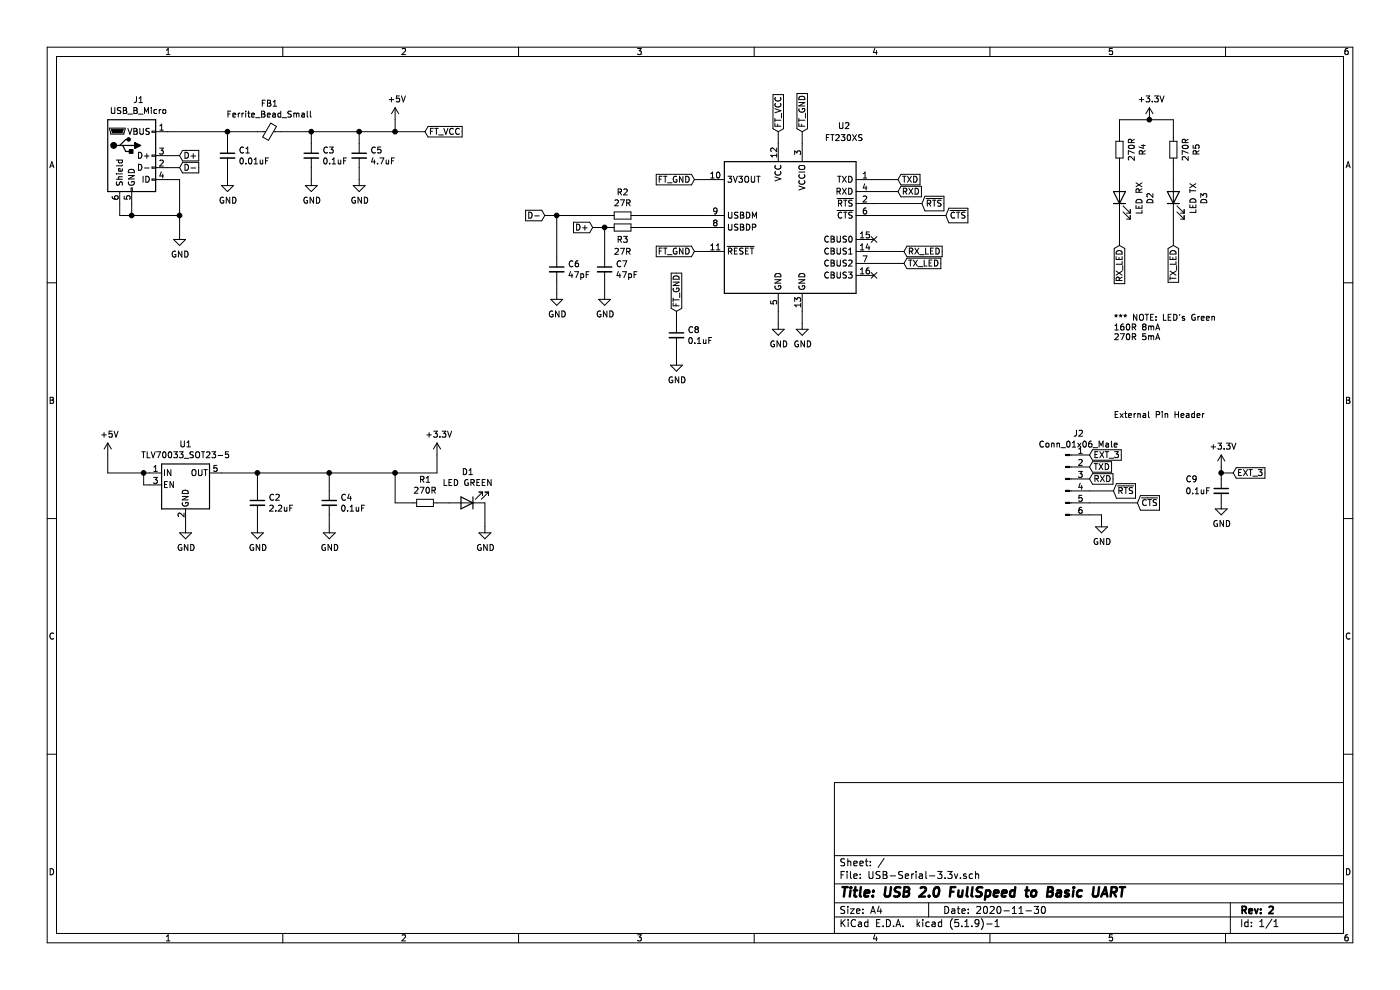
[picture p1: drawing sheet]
EESchema Schematic File Version 4
EELAYER 30 0
EELAYER END
$Descr A4 11693 8268
encoding utf-8
Sheet 1 1
Title "USB 2.0 FullSpeed to Basic UART"
Date "2020-11-30"
Rev "2"
Comp ""
Comment1 ""
Comment2 ""
Comment3 ""
Comment4 ""
$EndDescr
$Comp
L Connector:USB_B_Micro J1
U 1 1
P 1100 1300
F 0 "J1" H 1157 1767 50  0000 C CNN
F 1 "USB_B_Micro" H 1157 1676 50  0000 C CNN
F 2 "Connector_USB:USB_Micro-B_Amphenol_10118194_Horizontal" H 1250 1250 50  0001 C CNN
F 3 "~" H 1250 1250 50  0001 C CNN
	1    1100 1300
	1    0    0    -1  
$EndComp
$Comp
L Interface_USB:FT230XS U2
U 1 1
P 6600 1900
F 0 "U2" H 7050 2750 50  0000 C CNN
F 1 "FT230XS" H 7050 2650 50  0000 C CNN
F 2 "Package_SO:SSOP-16_3.9x4.9mm_P0.635mm" H 7600 1300 50  0001 C CNN
F 3 "https://www.ftdichip.com/Support/Documents/DataSheets/ICs/DS_FT230X.pdf" H 6600 1900 50  0001 C CNN
	1    6600 1900
	1    0    0    -1  
$EndComp
$Comp
L Regulator_Linear:TLV70033_SOT23-5 U1
U 1 1
P 1550 4050
F 0 "U1" H 1550 4392 50  0000 C CNN
F 1 "TLV70033_SOT23-5" H 1550 4301 50  0000 C CNN
F 2 "Package_TO_SOT_SMD:SOT-23-5" H 1550 4375 50  0001 C CIN
F 3 "http://www.ti.com/lit/ds/symlink/tlv700.pdf" H 1550 4100 50  0001 C CNN
	1    1550 4050
	1    0    0    -1  
$EndComp
$Comp
L Device:C_Small C2
U 1 1
P 2150 4200
F 0 "C2" H 2242 4246 50  0000 L CNN
F 1 "2.2uF" H 2242 4155 50  0000 L CNN
F 2 "Capacitor_SMD:C_0805_2012Metric" H 2150 4200 50  0001 C CNN
F 3 "~" H 2150 4200 50  0001 C CNN
	1    2150 4200
	1    0    0    -1  
$EndComp
$Comp
L Device:C_Small C4
U 1 1
P 2750 4200
F 0 "C4" H 2842 4246 50  0000 L CNN
F 1 "0.1uF" H 2842 4155 50  0000 L CNN
F 2 "Capacitor_SMD:C_0805_2012Metric" H 2750 4200 50  0001 C CNN
F 3 "~" H 2750 4200 50  0001 C CNN
	1    2750 4200
	1    0    0    -1  
$EndComp
$Comp
L power:GND #PWR05
U 1 1
P 2150 4400
F 0 "#PWR05" H 2150 4150 50  0001 C CNN
F 1 "GND" H 2155 4227 50  0000 C CNN
F 2 "" H 2150 4400 50  0001 C CNN
F 3 "" H 2150 4400 50  0001 C CNN
	1    2150 4400
	1    0    0    -1  
$EndComp
$Comp
L power:GND #PWR07
U 1 1
P 2750 4400
F 0 "#PWR07" H 2750 4150 50  0001 C CNN
F 1 "GND" H 2755 4227 50  0000 C CNN
F 2 "" H 2750 4400 50  0001 C CNN
F 3 "" H 2750 4400 50  0001 C CNN
	1    2750 4400
	1    0    0    -1  
$EndComp
$Comp
L power:GND #PWR03
U 1 1
P 1550 4400
F 0 "#PWR03" H 1550 4150 50  0001 C CNN
F 1 "GND" H 1555 4227 50  0000 C CNN
F 2 "" H 1550 4400 50  0001 C CNN
F 3 "" H 1550 4400 50  0001 C CNN
	1    1550 4400
	1    0    0    -1  
$EndComp
Wire Wire Line
	1550 4350 1550 4400
$Comp
L power:+5V #PWR01
U 1 1
P 900 3800
F 0 "#PWR01" H 900 3650 50  0001 C CNN
F 1 "+5V" H 915 3973 50  0000 C CNN
F 2 "" H 900 3800 50  0001 C CNN
F 3 "" H 900 3800 50  0001 C CNN
	1    900  3800
	1    0    0    -1  
$EndComp
$Comp
L power:+3.3V #PWR010
U 1 1
P 3650 3800
F 0 "#PWR010" H 3650 3650 50  0001 C CNN
F 1 "+3.3V" H 3665 3973 50  0000 C CNN
F 2 "" H 3650 3800 50  0001 C CNN
F 3 "" H 3650 3800 50  0001 C CNN
	1    3650 3800
	1    0    0    -1  
$EndComp
Wire Wire Line
	900  3800 900  3950
Wire Wire Line
	3650 3950 3650 3800
$Comp
L Device:LED D1
U 1 1
P 3900 4200
F 0 "D1" H 3893 3945 50  0000 C CNN
F 1 "LED GREEN" H 3893 4036 50  0000 C CNN
F 2 "LED_SMD:LED_0805_2012Metric" H 3900 4200 50  0001 C CNN
F 3 "~" H 3900 4200 50  0001 C CNN
	1    3900 4200
	-1   0    0    1   
$EndComp
$Comp
L power:GND #PWR011
U 1 1
P 4050 4400
F 0 "#PWR011" H 4050 4150 50  0001 C CNN
F 1 "GND" H 4055 4227 50  0000 C CNN
F 2 "" H 4050 4400 50  0001 C CNN
F 3 "" H 4050 4400 50  0001 C CNN
	1    4050 4400
	1    0    0    -1  
$EndComp
Wire Wire Line
	3650 4200 3750 4200
Wire Wire Line
	3450 4200 3300 4200
Wire Wire Line
	3300 4200 3300 3950
Connection ~ 3300 3950
Wire Wire Line
	3300 3950 3650 3950
Wire Wire Line
	1850 3950 2150 3950
Wire Wire Line
	2150 4100 2150 3950
Connection ~ 2150 3950
Wire Wire Line
	2150 3950 2750 3950
Wire Wire Line
	2750 4100 2750 3950
Connection ~ 2750 3950
Wire Wire Line
	2750 3950 3300 3950
$Comp
L Device:R_Small R2
U 1 1
P 5200 1800
F 0 "R2" V 5004 1800 50  0000 C CNN
F 1 "27R" V 5095 1800 50  0000 C CNN
F 2 "Resistor_SMD:R_0603_1608Metric" H 5200 1800 50  0001 C CNN
F 3 "~" H 5200 1800 50  0001 C CNN
	1    5200 1800
	0    1    1    0   
$EndComp
$Comp
L Device:R_Small R3
U 1 1
P 5200 1900
F 0 "R3" V 5300 1900 50  0000 C CNN
F 1 "27R" V 5400 1900 50  0000 C CNN
F 2 "Resistor_SMD:R_0603_1608Metric" H 5200 1900 50  0001 C CNN
F 3 "~" H 5200 1900 50  0001 C CNN
	1    5200 1900
	0    1    1    0   
$EndComp
$Comp
L Device:C_Small C7
U 1 1
P 5050 2250
F 0 "C7" H 5142 2296 50  0000 L CNN
F 1 "47pF" H 5142 2205 50  0000 L CNN
F 2 "Capacitor_SMD:C_0603_1608Metric" H 5050 2250 50  0001 C CNN
F 3 "~" H 5050 2250 50  0001 C CNN
	1    5050 2250
	1    0    0    -1  
$EndComp
$Comp
L Device:C_Small C6
U 1 1
P 4650 2250
F 0 "C6" H 4742 2296 50  0000 L CNN
F 1 "47pF" H 4742 2205 50  0000 L CNN
F 2 "Capacitor_SMD:C_0603_1608Metric" H 4650 2250 50  0001 C CNN
F 3 "~" H 4650 2250 50  0001 C CNN
	1    4650 2250
	1    0    0    -1  
$EndComp
$Comp
L power:GND #PWR013
U 1 1
P 5050 2450
F 0 "#PWR013" H 5050 2200 50  0001 C CNN
F 1 "GND" H 5055 2277 50  0000 C CNN
F 2 "" H 5050 2450 50  0001 C CNN
F 3 "" H 5050 2450 50  0001 C CNN
	1    5050 2450
	1    0    0    -1  
$EndComp
$Comp
L power:GND #PWR012
U 1 1
P 4650 2450
F 0 "#PWR012" H 4650 2200 50  0001 C CNN
F 1 "GND" H 4655 2277 50  0000 C CNN
F 2 "" H 4650 2450 50  0001 C CNN
F 3 "" H 4650 2450 50  0001 C CNN
	1    4650 2450
	1    0    0    -1  
$EndComp
Wire Wire Line
	5100 1900 5050 1900
Wire Wire Line
	5050 1900 5050 2150
Wire Wire Line
	5050 2350 5050 2450
Text GLabel 4950 1900 0    50   Input ~ 0
D+
Wire Wire Line
	5050 1900 4950 1900
Connection ~ 5050 1900
Text GLabel 1500 1300 2    50   Input ~ 0
D+
Wire Wire Line
	1500 1300 1400 1300
Text GLabel 1500 1400 2    50   Input ~ 0
D-
Wire Wire Line
	1500 1400 1400 1400
Wire Wire Line
	4650 2350 4650 2450
Wire Wire Line
	5100 1800 4650 1800
Wire Wire Line
	4650 1800 4650 2150
Text GLabel 4550 1800 0    50   Input ~ 0
D-
Wire Wire Line
	4650 1800 4550 1800
Connection ~ 4650 1800
$Comp
L power:GND #PWR015
U 1 1
P 6500 2700
F 0 "#PWR015" H 6500 2450 50  0001 C CNN
F 1 "GND" H 6505 2527 50  0000 C CNN
F 2 "" H 6500 2700 50  0001 C CNN
F 3 "" H 6500 2700 50  0001 C CNN
	1    6500 2700
	1    0    0    -1  
$EndComp
$Comp
L power:GND #PWR016
U 1 1
P 6700 2700
F 0 "#PWR016" H 6700 2450 50  0001 C CNN
F 1 "GND" H 6705 2527 50  0000 C CNN
F 2 "" H 6700 2700 50  0001 C CNN
F 3 "" H 6700 2700 50  0001 C CNN
	1    6700 2700
	1    0    0    -1  
$EndComp
Wire Wire Line
	6700 2600 6700 2700
Wire Wire Line
	6500 2600 6500 2700
Text GLabel 5800 2100 0    50   Input ~ 0
FT_GND
Wire Wire Line
	5300 1800 5900 1800
Wire Wire Line
	5300 1900 5900 1900
Wire Wire Line
	5800 2100 5900 2100
Text GLabel 5800 1500 0    50   Input ~ 0
FT_GND
Wire Wire Line
	5900 1500 5800 1500
Wire Wire Line
	6700 1100 6700 1200
Text GLabel 5650 2600 1    50   Input ~ 0
FT_GND
$Comp
L power:GND #PWR014
U 1 1
P 5650 3000
F 0 "#PWR014" H 5650 2750 50  0001 C CNN
F 1 "GND" H 5655 2827 50  0000 C CNN
F 2 "" H 5650 3000 50  0001 C CNN
F 3 "" H 5650 3000 50  0001 C CNN
	1    5650 3000
	1    0    0    -1  
$EndComp
Wire Wire Line
	5650 2600 5650 2700
Wire Wire Line
	5650 2900 5650 3000
$Comp
L power:GND #PWR02
U 1 1
P 1500 1950
F 0 "#PWR02" H 1500 1700 50  0001 C CNN
F 1 "GND" H 1505 1777 50  0000 C CNN
F 2 "" H 1500 1950 50  0001 C CNN
F 3 "" H 1500 1950 50  0001 C CNN
	1    1500 1950
	1    0    0    -1  
$EndComp
Wire Wire Line
	1400 1500 1500 1500
Wire Wire Line
	1500 1500 1500 1800
Wire Wire Line
	1000 1700 1000 1800
Wire Wire Line
	1000 1800 1100 1800
Connection ~ 1500 1800
Wire Wire Line
	1100 1700 1100 1800
Connection ~ 1100 1800
Wire Wire Line
	1100 1800 1500 1800
$Comp
L Device:C_Small C1
U 1 1
P 1900 1300
F 0 "C1" H 1992 1346 50  0000 L CNN
F 1 "0.01uF" H 1992 1255 50  0000 L CNN
F 2 "Capacitor_SMD:C_0805_2012Metric" H 1900 1300 50  0001 C CNN
F 3 "~" H 1900 1300 50  0001 C CNN
	1    1900 1300
	1    0    0    -1  
$EndComp
$Comp
L Device:Ferrite_Bead_Small FB1
U 1 1
P 2250 1100
F 0 "FB1" V 2013 1100 50  0000 C CNN
F 1 "Ferrite_Bead_Small" V 2104 1100 50  0000 C CNN
F 2 "Inductor_SMD:L_0805_2012Metric_Pad1.15x1.40mm_HandSolder" V 2180 1100 50  0001 C CNN
F 3 "~" H 2250 1100 50  0001 C CNN
	1    2250 1100
	0    1    1    0   
$EndComp
$Comp
L power:GND #PWR04
U 1 1
P 1900 1500
F 0 "#PWR04" H 1900 1250 50  0001 C CNN
F 1 "GND" H 1905 1327 50  0000 C CNN
F 2 "" H 1900 1500 50  0001 C CNN
F 3 "" H 1900 1500 50  0001 C CNN
	1    1900 1500
	1    0    0    -1  
$EndComp
Text GLabel 3550 1100 2    50   Input ~ 0
FT_VCC
Text GLabel 6500 1100 1    50   Input ~ 0
FT_VCC
Wire Wire Line
	6500 1100 6500 1200
Text GLabel 6700 1100 1    50   Input ~ 0
FT_GND
$Comp
L Device:LED D2
U 1 1
P 9350 1650
F 0 "D2" H 9343 1395 50  0000 C CNN
F 1 "LED RX" H 9343 1486 50  0000 C CNN
F 2 "LED_SMD:LED_0805_2012Metric" H 9350 1650 50  0001 C CNN
F 3 "~" H 9350 1650 50  0001 C CNN
	1    9350 1650
	0    -1   -1   0   
$EndComp
$Comp
L Device:LED D3
U 1 1
P 9800 1650
F 0 "D3" H 9793 1395 50  0000 C CNN
F 1 "LED TX" H 9793 1486 50  0000 C CNN
F 2 "LED_SMD:LED_0805_2012Metric" H 9800 1650 50  0001 C CNN
F 3 "~" H 9800 1650 50  0001 C CNN
	1    9800 1650
	0    -1   -1   0   
$EndComp
$Comp
L Device:R_Small R5
U 1 1
P 9800 1250
F 0 "R5" V 9604 1250 50  0000 C CNN
F 1 "270R" V 9695 1250 50  0000 C CNN
F 2 "Resistor_SMD:R_0805_2012Metric" H 9800 1250 50  0001 C CNN
F 3 "~" H 9800 1250 50  0001 C CNN
	1    9800 1250
	-1   0    0    1   
$EndComp
$Comp
L power:+3.3V #PWR018
U 1 1
P 9600 1000
F 0 "#PWR018" H 9600 850 50  0001 C CNN
F 1 "+3.3V" H 9615 1173 50  0000 C CNN
F 2 "" H 9600 1000 50  0001 C CNN
F 3 "" H 9600 1000 50  0001 C CNN
	1    9600 1000
	1    0    0    -1  
$EndComp
Wire Wire Line
	9350 1150 9350 1000
Wire Wire Line
	9350 1000 9600 1000
Wire Wire Line
	9600 1000 9800 1000
Wire Wire Line
	9800 1000 9800 1150
Connection ~ 9600 1000
Wire Wire Line
	9800 1350 9800 1500
Wire Wire Line
	9350 1350 9350 1500
Text GLabel 9350 2050 3    50   Input ~ 0
RX_LED
Text GLabel 9800 2050 3    50   Input ~ 0
TX_LED
Text GLabel 7550 2100 2    50   Input ~ 0
RX_LED
Text GLabel 7550 2200 2    50   Input ~ 0
TX_LED
Wire Wire Line
	7300 2100 7550 2100
Wire Wire Line
	7300 2200 7550 2200
Wire Wire Line
	9350 1800 9350 2050
Wire Wire Line
	9800 1800 9800 2050
$Comp
L power:+5V #PWR09
U 1 1
P 3300 1000
F 0 "#PWR09" H 3300 850 50  0001 C CNN
F 1 "+5V" H 3315 1173 50  0000 C CNN
F 2 "" H 3300 1000 50  0001 C CNN
F 3 "" H 3300 1000 50  0001 C CNN
	1    3300 1000
	1    0    0    -1  
$EndComp
Wire Wire Line
	3300 1100 3300 1000
Wire Wire Line
	3300 1100 3550 1100
$Comp
L power:GND #PWR017
U 1 1
P 9200 4350
F 0 "#PWR017" H 9200 4100 50  0001 C CNN
F 1 "GND" H 9205 4177 50  0000 C CNN
F 2 "" H 9200 4350 50  0001 C CNN
F 3 "" H 9200 4350 50  0001 C CNN
	1    9200 4350
	1    0    0    -1  
$EndComp
$Comp
L power:+3.3V #PWR019
U 1 1
P 10200 3900
F 0 "#PWR019" H 10200 3750 50  0001 C CNN
F 1 "+3.3V" H 10215 4073 50  0000 C CNN
F 2 "" H 10200 3900 50  0001 C CNN
F 3 "" H 10200 3900 50  0001 C CNN
	1    10200 3900
	1    0    0    -1  
$EndComp
Text GLabel 7500 1500 2    50   Input ~ 0
TXD
Text GLabel 7500 1600 2    50   Input ~ 0
RXD
Text GLabel 7700 1700 2    50   Input ~ 0
~RTS
Text GLabel 7900 1800 2    50   Input ~ 0
~CTS
Text GLabel 9100 3900 2    50   Input ~ 0
TXD
Text GLabel 9100 4000 2    50   Input ~ 0
RXD
Text GLabel 9300 4100 2    50   Input ~ 0
~RTS
Text GLabel 9500 4200 2    50   Input ~ 0
~CTS
Wire Wire Line
	7500 1500 7300 1500
Wire Wire Line
	7500 1600 7300 1600
Wire Wire Line
	7300 1700 7700 1700
Wire Wire Line
	7300 1800 7900 1800
Text Notes 9300 3500 0    50   ~ 0
External Pin Header
$Comp
L Device:R_Small R4
U 1 1
P 9350 1250
F 0 "R4" V 9154 1250 50  0000 C CNN
F 1 "270R" V 9245 1250 50  0000 C CNN
F 2 "Resistor_SMD:R_0805_2012Metric" H 9350 1250 50  0001 C CNN
F 3 "~" H 9350 1250 50  0001 C CNN
	1    9350 1250
	-1   0    0    1   
$EndComp
$Comp
L Device:R_Small R1
U 1 1
P 3550 4200
F 0 "R1" V 3354 4200 50  0000 C CNN
F 1 "270R" V 3445 4200 50  0000 C CNN
F 2 "Resistor_SMD:R_0805_2012Metric" H 3550 4200 50  0001 C CNN
F 3 "~" H 3550 4200 50  0001 C CNN
	1    3550 4200
	0    1    1    0   
$EndComp
NoConn ~ 7300 2000
NoConn ~ 7300 2300
Text Notes 9300 2850 0    50   ~ 0
*** NOTE: LED's Green\n160R 8mA\n270R 5mA
$Comp
L Device:C_Small C3
U 1 1
P 2600 1300
F 0 "C3" H 2692 1346 50  0000 L CNN
F 1 "0.1uF" H 2692 1255 50  0000 L CNN
F 2 "Capacitor_SMD:C_0805_2012Metric" H 2600 1300 50  0001 C CNN
F 3 "~" H 2600 1300 50  0001 C CNN
	1    2600 1300
	1    0    0    -1  
$EndComp
$Comp
L power:GND #PWR06
U 1 1
P 2600 1500
F 0 "#PWR06" H 2600 1250 50  0001 C CNN
F 1 "GND" H 2605 1327 50  0000 C CNN
F 2 "" H 2600 1500 50  0001 C CNN
F 3 "" H 2600 1500 50  0001 C CNN
	1    2600 1500
	1    0    0    -1  
$EndComp
$Comp
L Device:C_Small C9
U 1 1
P 10200 4100
F 0 "C9" H 9900 4200 50  0000 L CNN
F 1 "0.1uF" H 9900 4100 50  0000 L CNN
F 2 "Capacitor_SMD:C_0805_2012Metric" H 10200 4100 50  0001 C CNN
F 3 "~" H 10200 4100 50  0001 C CNN
	1    10200 4100
	1    0    0    -1  
$EndComp
$Comp
L power:GND #PWR020
U 1 1
P 10200 4200
F 0 "#PWR020" H 10200 3950 50  0001 C CNN
F 1 "GND" H 10205 4027 50  0000 C CNN
F 2 "" H 10200 4200 50  0001 C CNN
F 3 "" H 10200 4200 50  0001 C CNN
	1    10200 4200
	1    0    0    -1  
$EndComp
Text GLabel 10300 3950 2    50   Input ~ 0
EXT_3
Wire Wire Line
	10200 3900 10200 3950
Wire Wire Line
	10300 3950 10200 3950
Connection ~ 10200 3950
Wire Wire Line
	10200 3950 10200 4000
Text GLabel 9100 3800 2    50   Input ~ 0
EXT_3
Wire Wire Line
	2150 4300 2150 4400
Wire Wire Line
	2750 4300 2750 4400
Wire Wire Line
	1500 1800 1500 1950
Wire Wire Line
	4050 4200 4050 4400
$Comp
L Device:C_Small C5
U 1 1
P 3000 1300
F 0 "C5" H 3092 1346 50  0000 L CNN
F 1 "4.7uF" H 3092 1255 50  0000 L CNN
F 2 "Capacitor_SMD:C_0805_2012Metric" H 3000 1300 50  0001 C CNN
F 3 "~" H 3000 1300 50  0001 C CNN
	1    3000 1300
	1    0    0    -1  
$EndComp
$Comp
L power:GND #PWR08
U 1 1
P 3000 1500
F 0 "#PWR08" H 3000 1250 50  0001 C CNN
F 1 "GND" H 3005 1327 50  0000 C CNN
F 2 "" H 3000 1500 50  0001 C CNN
F 3 "" H 3000 1500 50  0001 C CNN
	1    3000 1500
	1    0    0    -1  
$EndComp
Connection ~ 3300 1100
Wire Wire Line
	1400 1100 1900 1100
Wire Wire Line
	2350 1100 2600 1100
Wire Wire Line
	1900 1200 1900 1100
Connection ~ 1900 1100
Wire Wire Line
	1900 1100 2150 1100
Wire Wire Line
	2600 1200 2600 1100
Connection ~ 2600 1100
Wire Wire Line
	2600 1100 3000 1100
Wire Wire Line
	3000 1200 3000 1100
Connection ~ 3000 1100
Wire Wire Line
	3000 1100 3300 1100
Wire Wire Line
	3000 1400 3000 1500
Wire Wire Line
	2600 1400 2600 1500
Wire Wire Line
	1900 1400 1900 1500
Wire Wire Line
	1250 4050 1200 4050
Wire Wire Line
	1200 4050 1200 3950
Wire Wire Line
	1200 3950 1250 3950
$Comp
L Device:C_Small C8
U 1 1
P 5650 2800
F 0 "C8" H 5742 2846 50  0000 L CNN
F 1 "0.1uF" H 5742 2755 50  0000 L CNN
F 2 "Capacitor_SMD:C_0805_2012Metric" H 5650 2800 50  0001 C CNN
F 3 "~" H 5650 2800 50  0001 C CNN
	1    5650 2800
	1    0    0    -1  
$EndComp
Wire Wire Line
	1200 3950 900  3950
Connection ~ 1200 3950
$Comp
L Connector:Conn_01x06_Male J2
U 1 1
P 8900 4000
F 0 "J2" H 9008 4381 50  0000 C CNN
F 1 "Conn_01x06_Male" H 9008 4290 50  0000 C CNN
F 2 "Connector_PinHeader_2.54mm:PinHeader_1x06_P2.54mm_Vertical" H 8900 4000 50  0001 C CNN
F 3 "~" H 8900 4000 50  0001 C CNN
	1    8900 4000
	1    0    0    -1  
$EndComp
Wire Wire Line
	9100 4300 9200 4300
Wire Wire Line
	9200 4300 9200 4350
Wire Wire Line
	9100 4200 9500 4200
Wire Wire Line
	9100 4100 9300 4100
$EndSCHEMATC
